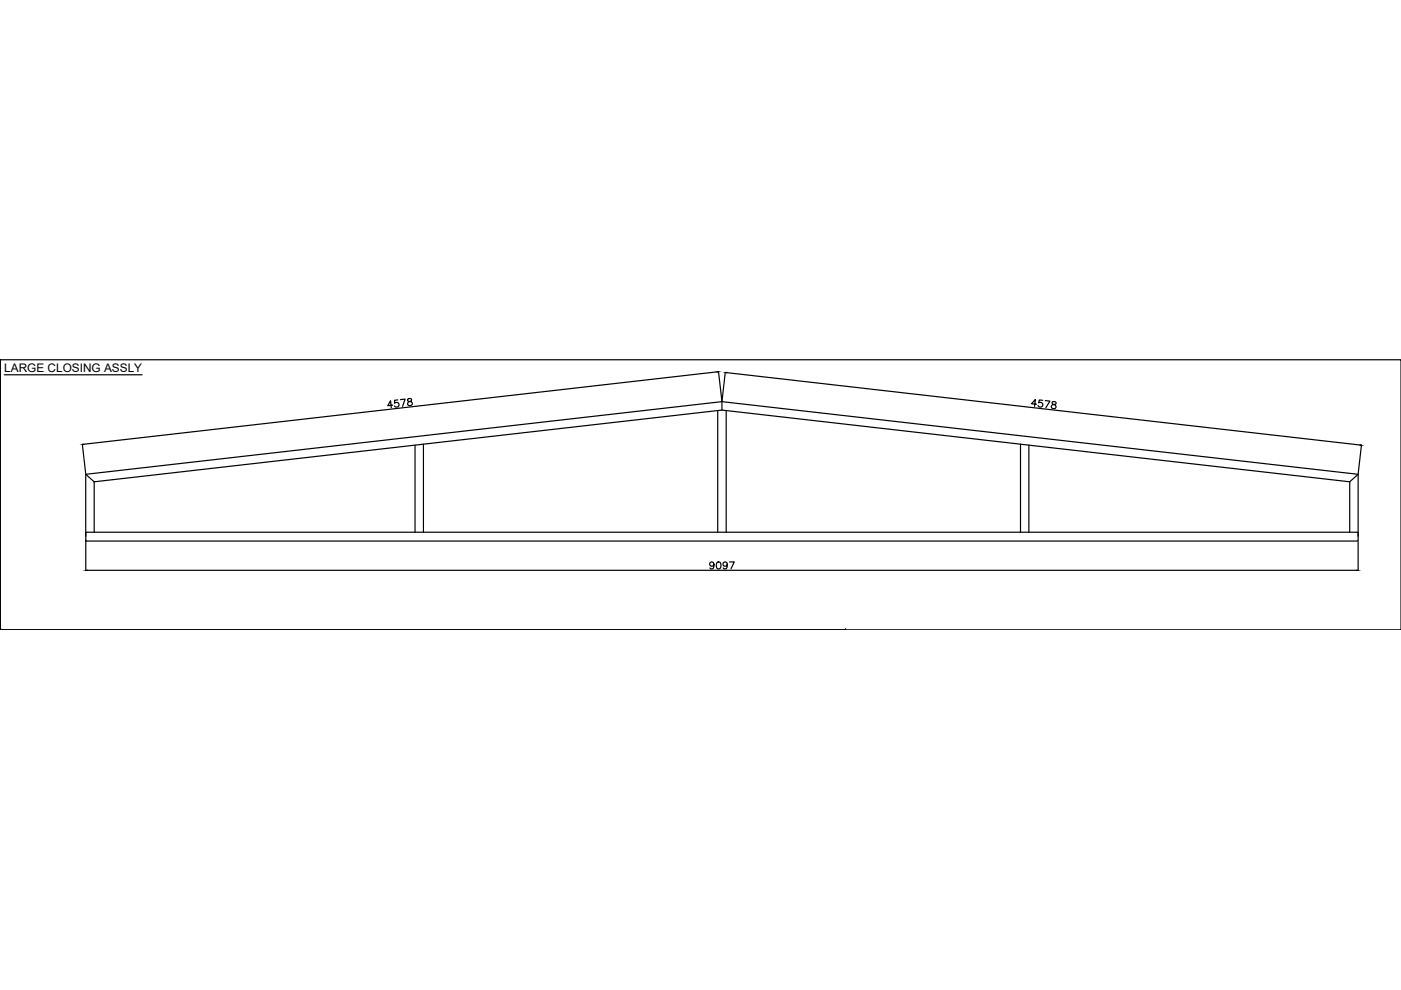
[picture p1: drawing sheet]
<svg xmlns="http://www.w3.org/2000/svg" width="297mm" height="210mm" viewBox="0 0 297 210" stroke-linecap="round" stroke-linejoin="round" font-family="sans-serif">
<!-- layer: 0 -->
<g fill="none" stroke="#000" stroke-width=".25">
<path d="M.1 76.3h296.9v57.2h-296.9zM.1 76.3v57.2M.9 79.5h29.2M152 78.8l-134.2 15.4M152.3 78.8l.8 6.2 .7-6.1M154.1 79l134.3 15.4M17.5 94.2l.7 6.2M83.3 85.9l-1.1 .1 .6-1 .2 1.4M84.3 84.8l-.7 .1v.6a.53 .53 0 0 1 .8-.1 .53 .53 0 0 1 0 .8 .53 .53 0 0 1-.8-.1M84.9 84.7l1-.1-.5 1.6M86.5 84.6v.4l.4 .1a.43 .43 0 0 1 .5 .4 .43 .43 0 0 1-.3 .5h-.5l-.2-.5 .2-.3 .6-.2v-.3a.55 .55 0 0 0-.7-.1zM88 94.4v18.4"/>
<path d="M89.8 94.2v18.6M152.2 87v25.8M153.1 85.2l-134.9 15.4M153.1 86.9l-133.1 15.3M153.1 85.2l134.8 15.4M153.1 86.9l133.1 15.3M153.1 85.2v1.7M154 87v25.8M216.4 94.2v18.6M218.1 94.4v18.4M219.8 85.7l-1.1-.1 .8-.9-.2 1.5M221.1 84.9l-.7-.1-.2 .6a.52 .52 0 0 1 .8 .1 .52 .52 0 0 1-.2 .8 .52 .52 0 0 1-.7-.3"/>
<path d="M221.6 84.9l1 .2-.9 1.3M223.2 85.2l-.1 .4 .6 .3 .2 .3a.48 .48 0 0 1-.6 .4 .48 .48 0 0 1-.3-.6l.8-.3 .1-.3a.56 .56 0 0 0-.7-.2zM288.7 94.4l-.7 6M18.2 100.6v13.1M18.2 100.6l1.8 1.6M18.2 112.8h269.7v1.9h-269.7zM18.2 114.9v6.1M20 102.2v10.6M151.4 119.6a.46 .46 0 0 1-.7 .4 .46 .46 0 0 1-.1-.7 .46 .46 0 0 1 .7 .1l.1 .2a.68 .68 0 0 1-.6 1l-.3-.2M152.1 119.2a.48 .48 0 0 1 .7 .2l.1 .4a.67 .67 0 0 1-.5 .8h-.1a.94 .94 0 0 1-.2-1.4zM154.2 119.6a.46 .46 0 0 1-.6 .4 .46 .46 0 0 1-.2-.7 .46 .46 0 0 1 .7 .1l.1 .2a.68 .68 0 0 1-.6 1l-.3-.2M154.7 119.1h1l-.7 1.5"/>
<path d="M286.2 102.2v10.6M287.9 100.6v13.1M287.9 114.9v6.1M287.9 100.6l-1.7 1.6M.2 133.5h.1M.2 133.5h179.1M18.5 120.9h269.2M179.3 133.5h.1"/>
</g>
<path d="M152 78.8h.3zM153.8 79l.3 .1zM17.5 94.2l.2-.1zM288.4 94.3l.3 .1zM18.2 120.9l.3 .1zM287.7 120.9h.2z" fill="#000" stroke="#000" stroke-width=".21"/>
<text font-size="2.5" x=".9" y="78.9">LARGE CLOSING ASSLY</text>
</svg>
